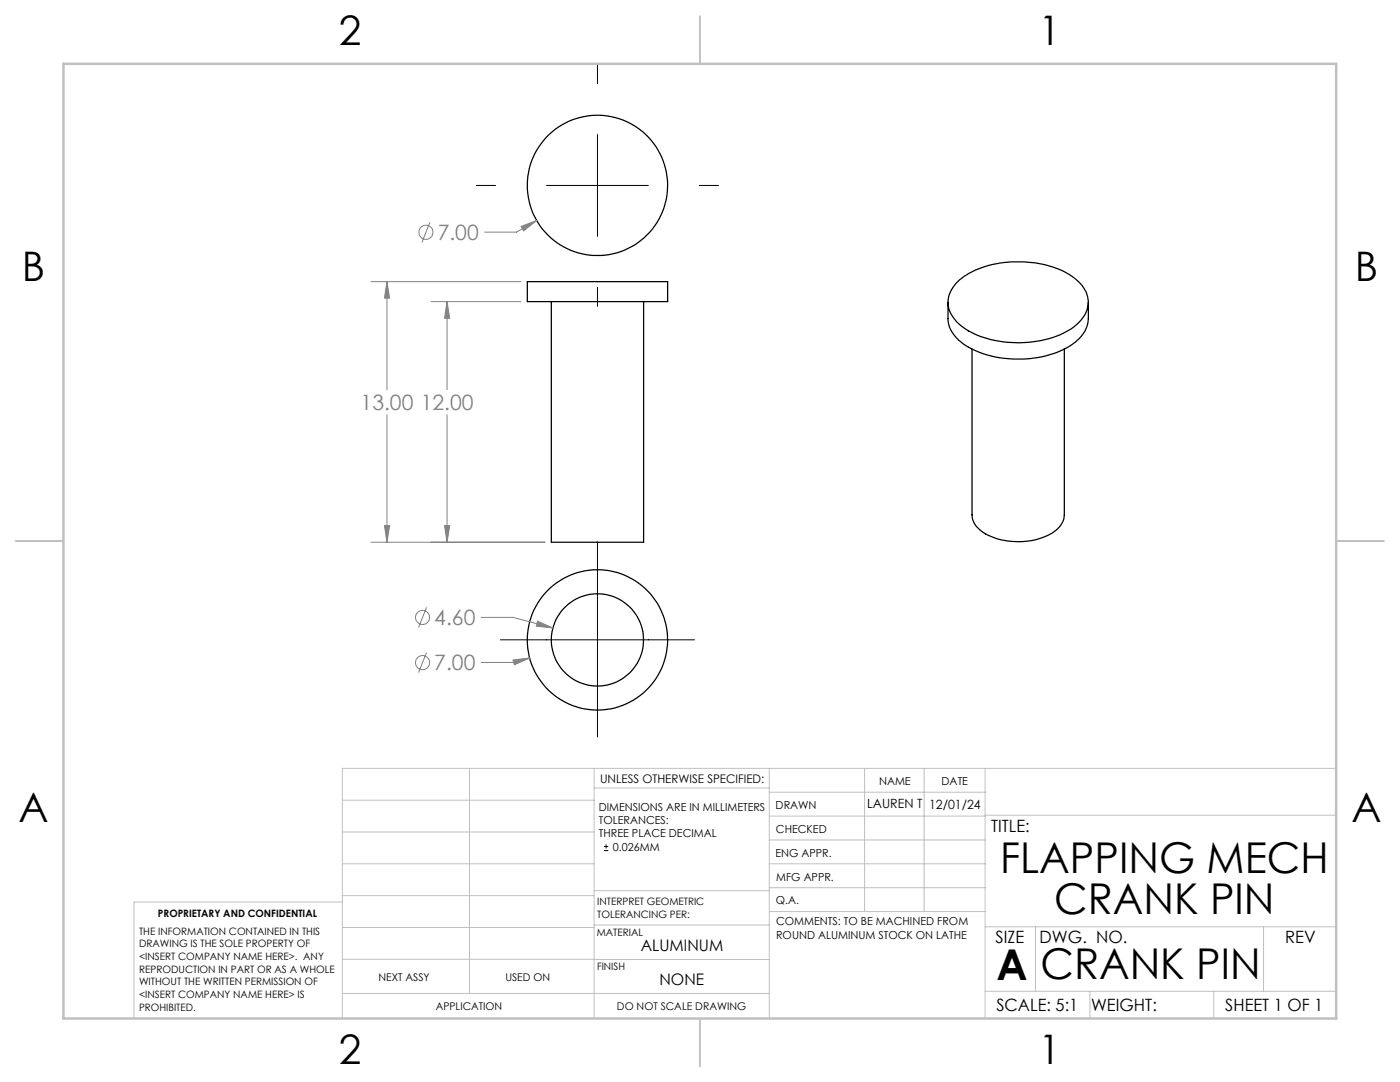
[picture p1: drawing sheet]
<svg xmlns="http://www.w3.org/2000/svg" width="279mm" height="216mm" viewBox="0 0 279 216" stroke-linecap="round" stroke-linejoin="round" font-family="sans-serif">
<g fill="none" stroke="#000" stroke-width=".25">
<path d="M105.2 56.2h28v4h-28zM191.4 55.9a19.2 19.2 0 0 1 14.4-3.5 15 15 0 0 1 10.2 4.6 5.3 5.3 0 0 1-.8 7.5 17.1 17.1 0 0 1-11.1 3.9 19.2 19.2 0 0 1-12.3-3.4 5.6 5.6 0 0 1-2.4-6.1l.9-1.7zM110 60.2v48h18.4v-48M189.2 60.3v3.3a7.1 7.1 0 0 0 4.1 5.7 21.9 21.9 0 0 0 19.9-.1 7 7 0 0 0 4-5.6v-3.3M194 69.7v33.1a4.5 4.5 0 0 0 2.7 3.7 13.9 13.9 0 0 0 14-.7 4.3 4.3 0 0 0 1.7-3v-33.1"/>
<circle cx="119.2" cy="37" r="14"/>
<circle cx="119.2" cy="127.7" r="14"/>
<circle cx="119.2" cy="127.7" r="9.2"/>
</g>
<g fill="none" stroke="#808080" stroke-width=".2">
<path d="M74 56.2h30M77.2 56.2v21.6M77.2 56.2l.6 3.3h-1.1zM85.8 44.3l-1.6 4.1M104 45.2l3.1-1.2-2.6 2.1zM107.1 44l-4 2.3h-6.4M86 60.2h18M89.2 60.2v17.6M89.2 60.2l.5 3.3h-1zM77.2 82.8v25.4M89.2 82.8v25.4M74 108.2h34.8"/>
<path d="M76.7 104.9h1.1l-.6 3.3zM88.7 104.9h1l-.5 3.3zM85.1 121.2l-1.6 4M85.1 130.2l-1.6 4M96 123.2h6.4l7.9 2.1M102.4 131.7l3.3-.4-3 1.3zM105.7 131.3l-3.3 .9h-6.4M107.3 124l3 1.3-3.3-.3z"/>
<circle cx="85" cy="46.3" r="1.42"/>
<circle cx="84.3" cy="132.2" r="1.4"/>
<circle cx="84.3" cy="123.2" r="1.4"/>
</g>
<path d="M119.2 12.8v3.9M95.1 37h3.8M109.1 37h20.3M119.2 26.8v20.4M139.6 37h3.8M119.2 57.3v3.8M119.2 108.3v38.7M99.9 127.7h38.7M120.5 169.7h.9M120.5 168.9h.9M121 168.5v.8" fill="none" stroke="#000" stroke-width=".2"/>
<g fill="none" stroke="#c0c0c0" stroke-width=".2">
<path d="M68.3 159.7h50.3M93.7 153.3v44.9M118.6 153.3v49.9M118.6 157.2h34.9M153.5 153.3v49.9M153.5 158.1h43.1M172.5 153.3v28.6M184.4 153.3v28.6M196.6 153.3v49.9M266.7 153.3h-198.4v49.9M68.3 178.7h50.3M68.3 172.4h50.3"/>
<path d="M68.3 166h50.3M68.3 180h-41.6v23.2M118.6 177.7h35M153.5 167.6h43.1M153.5 162.8h43.1M153.5 172.4h43.1M153.5 177.1h43.1M196.6 162.7h70.1M68.3 198.2h85.2M68.3 191.4l85.2 .1M68.3 185.1h50.3M118.6 184.6h35"/>
<path d="M153.6 181.9h43M196.6 197.8h70.1M196.6 184.9h70.1M206.7 184.9v12.9M217.5 197.8v5.4M242.2 197.8v5.4M252.2 184.9v12.9"/>
</g>
<path d="M139.7 3.2v9.5M3.1 107.9h9.6M266.7 107.9h9.5M139.7 203.2v9.6" fill="none" stroke="#c0c0c0" stroke-width=".25"/>
<path d="M12.7 12.7h254v190.5h-254z" fill="none" stroke="#c0c0c0" stroke-width=".5"/>
<path d="M88.7 104.9h1l-.5 3.3zM89.2 60.2l.5 3.3h-1zM76.7 104.9h1.1l-.6 3.3zM77.2 56.2l.6 3.3h-1.1zM107.3 124l-.3 1 3.3 .3zM102.4 131.7l.3 .9 3-1.3zM104 45.2l.5 .9 2.6-2.1z" fill="#808080"/>
<g font-size="8.5">
<text x="199.6" y="174.2">FLAPPING MECH</text>
<text x="210.4" y="182.3">CRANK PIN</text>
<text x="198.9" y="195.5">A</text>
<text x="207.6" y="195.4">CRANK PIN</text>
</g>
<g font-size="8.1">
<text x="67.6" y="8.9">2</text>
<text x="207.3" y="8.9">1</text>
<text x="4.4" y="56.2">B</text>
<text x="270.4" y="56.2">B</text>
<text x="3.7" y="164.1">A</text>
<text x="269.7" y="164.1">A</text>
<text x="67.6" y="212.4">2</text>
<text x="207.3" y="212.4">1</text>
</g>
<g font-size="4.2" fill="#808080">
<text x="87.4" y="47.9">7.00</text>
<text x="72" y="81.8">13.00</text>
<text x="84" y="81.8">12.00</text>
<text x="86.7" y="124.7">4.60</text>
<text x="86.7" y="133.8">7.00</text>
</g>
<g font-size="3.4">
<text x="197.8" y="166">TITLE:</text>
<text x="198.7" y="188.1">SIZE</text>
<text x="207.5" y="188.1">DWG. NO.</text>
<text x="256.5" y="188.2">REV</text>
<text x="198.8" y="201.7">SCALE: 5:1</text>
<text x="217.7" y="201.8">WEIGHT:</text>
<text x="244.5" y="201.7">SHEET 1 OF 1</text>
</g>
<g font-size="3.2">
<text x="127.9" y="189.8">ALUMINUM</text>
<text x="131.6" y="196.6">NONE</text>
</g>
<g font-size="2.5">
<text x="173.1" y="161.3">LAUREN T</text>
<text x="185.4" y="161.4">12/01/24</text>
</g>
<text font-size="2.4" x="119.8" y="156.2">UNLESS OTHERWISE SPECIFIED:</text>
<g font-size="2.2">
<text x="119.5" y="161.8">DIMENSIONS ARE IN MILLIMETERS</text>
<text x="154.8" y="161.4">DRAWN</text>
<text x="175.4" y="156.6">NAME</text>
<text x="187.9" y="156.7">DATE</text>
<text x="119.5" y="164.4">TOLERANCES:</text>
<text x="119.5" y="167.1">THREE PLACE DECIMAL</text>
<text x="154.9" y="166.3">CHECKED</text>
<text x="122.3" y="169.7">0.026MM</text>
<text x="154.8" y="170.9">ENG APPR.</text>
<text x="154.9" y="175.7">MFG APPR.</text>
<text x="154.9" y="180.4">Q.A.</text>
<text x="154.9" y="184.6">COMMENTS: TO BE MACHINED FROM</text>
<text x="154.9" y="187.3">ROUND ALUMINUM STOCK ON LATHE</text>
</g>
<g font-size="2.1">
<text x="75.5" y="195.7">NEXT ASSY</text>
<text x="100.9" y="195.7">USED ON</text>
<text x="86.9" y="201.5">APPLICATION</text>
<text x="123.1" y="201.6">DO NOT SCALE DRAWING</text>
</g>
<g font-size="2">
<text x="31.5" y="182.9">PROPRIETARY AND CONFIDENTIAL</text>
<text x="119.2" y="180.6">INTERPRET GEOMETRIC</text>
<text x="119.2" y="183.1">TOLERANCING PER:</text>
<text x="27.8" y="186.5">THE INFORMATION CONTAINED IN THIS</text>
<text x="27.8" y="189">DRAWING IS THE SOLE PROPERTY OF</text>
<text x="27.8" y="191.6">&lt;INSERT COMPANY NAME HERE&gt;. ANY</text>
<text x="119.1" y="186.7">MATERIAL</text>
<text x="27.8" y="194.1">REPRODUCTION IN PART OR AS A WHOLE</text>
<text x="27.8" y="196.6">WITHOUT THE WRITTEN PERMISSION OF</text>
<text x="119.1" y="193.5">FINISH</text>
<text x="27.8" y="199.1">&lt;INSERT COMPANY NAME HERE&gt; IS</text>
<text x="27.8" y="201.7">PROHIBITED.</text>
</g>
</svg>
